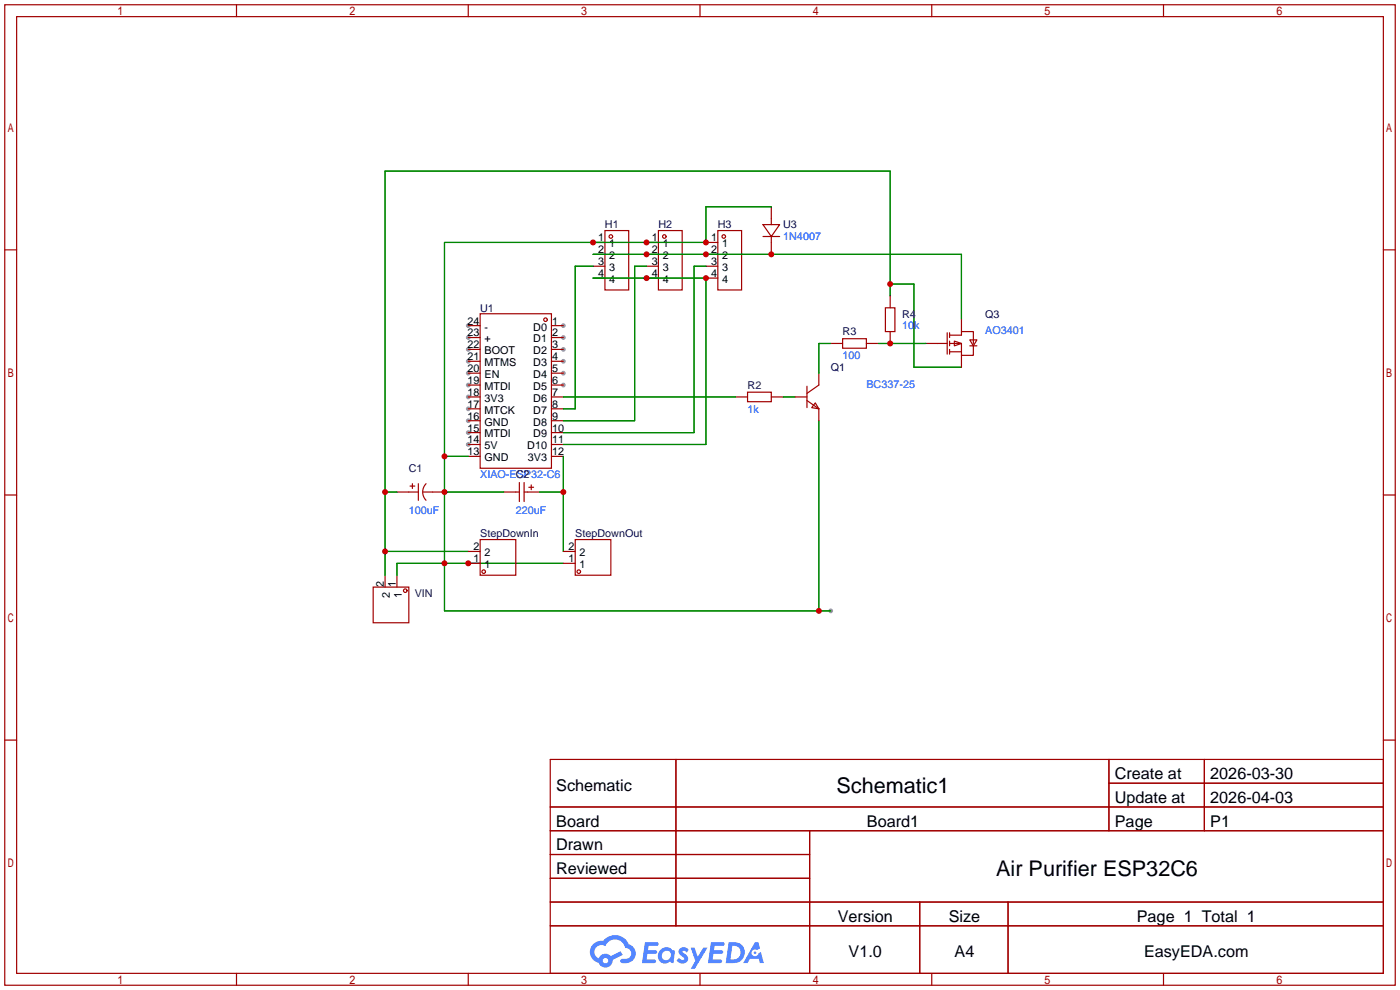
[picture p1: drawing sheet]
<svg xmlns="http://www.w3.org/2000/svg" width="299mm" height="212mm" viewBox="0 0 299 212" stroke-linecap="round" stroke-linejoin="round" font-family="sans-serif">
<g fill="#999">
<circle cx="120.4" cy="69.6" r=".51"/>
<circle cx="120.4" cy="72.1" r=".51"/>
<circle cx="120.4" cy="74.7" r=".51"/>
<circle cx="120.4" cy="77.2" r=".51"/>
<circle cx="120.4" cy="79.8" r=".51"/>
<circle cx="120.4" cy="82.3" r=".51"/>
<circle cx="100.1" cy="95" r=".51"/>
<circle cx="100.1" cy="92.5" r=".51"/>
<circle cx="100.1" cy="89.9" r=".51"/>
<circle cx="100.1" cy="87.4" r=".51"/>
<circle cx="100.1" cy="84.8" r=".51"/>
<circle cx="100.1" cy="82.3" r=".51"/>
<circle cx="100.1" cy="79.8" r=".51"/>
<circle cx="100.1" cy="77.2" r=".51"/>
<circle cx="100.1" cy="74.7" r=".51"/>
<circle cx="100.1" cy="72.1" r=".51"/>
<circle cx="100.1" cy="69.6" r=".51"/>
<circle cx="177.5" cy="130.6" r=".51"/>
</g>
<g fill="none" stroke="#a10000" stroke-width=".25">
<path d="M1 1h297.2v209.6h-297.2zM3.6 3.6h292.1v204.4h-292.1zM50.5 1v2.6M100.1 1v2.6M149.6 1v2.6M199.1 1v2.6M248.7 1v2.6M1 53.4h2.6M295.7 53.4h2.5M1 105.8h2.6M295.7 105.8h2.5M1 158.2h2.6"/>
<path d="M295.7 158.2h2.5M117.6 162.3h178.1v45.7h-178.1zM117.6 172.5h178.1M117.6 177.5h178.1M144.5 162.3v35.6M173 177.5v30.5M237 162.3v15.2M237 167.4h58.7M257.4 162.3v15.2M117.6 182.6h55.4M117.6 192.8h178.1M117.6 187.7h55.4"/>
<path d="M117.6 197.9h178.1M196.6 192.8v15.2M215.4 192.8v15.2M50.5 208v2.6M100.1 208v2.6M149.6 208v2.6M199.1 208v2.6M248.7 208v2.6"/>
</g>
<g fill="#5487ff">
<path d="M145.3 202.7a1.3 1.3 0 0 1 1.9 .3l-.4 .6a.54 .54 0 0 0-.9-.2l.1 .2a1.34 1.34 0 0 1 .9 1.8 1.47 1.47 0 0 1-2.3-.1l.5-.6 .8 .5a.31 .31 0 0 0 .4-.3 .31 .31 0 0 0-.3-.4 1.12 1.12 0 0 1-.7-1.8z"/>
<path d="M147.6 202.5h.9l.6 2 1.2-2h.9l-2.7 4.6h-.9l1-1.7z"/>
<path d="M137.8 201.4h1.7a1.31 1.31 0 0 1 1.2 .2 .4 .4 0 0 1-.3 .5l-1.8 .1-.1 .9h1.6a.4 .4 0 0 1 .4 .4 .4 .4 0 0 1-.5 .4h-1.6l-.2 1.2h1.4a.46 .46 0 0 1 .5 0 .46 .46 0 0 1 .1 .5l-.4 .2h-2.6z"/>
<path d="M151.9 201.4h1.7a1.32 1.32 0 0 1 1.2 .2 .39 .39 0 0 1-.3 .5l-1.8 .1-.1 .9h1.6a.4 .4 0 0 1 .4 .4 .4 .4 0 0 1-.4 .4h-1.7l-.2 1.2h1.4a.46 .46 0 0 1 .5 0 .46 .46 0 0 1 .1 .5l-.4 .2h-2.6z"/>
<path d="M161.3 201.4h.8l.3 1.3-.6 .4a.75 .75 0 0 0-1.1 .3 .75 .75 0 0 0 .5 1 .75 .75 0 0 0 .9-.7l.5-.2 .6 2.3h-.8l-.3-.9h-1.8l-.5 .9h-1z"/>
<path d="M155.7 201.4l-.6 4.4h1.5a2.27 2.27 0 0 0 2.6-2.2 2.27 2.27 0 0 0-2.7-2.2zM156.5 202.1a1.5 1.5 0 0 1 1.8 1.6 1.5 1.5 0 0 1-1.9 1.4h-.3z"/>
<path d="M141.2 203a1.6 1.6 0 0 0-.3 2.3 1.6 1.6 0 0 0 2.3 .2l.7 .3 .3-2.4-.1-.3-.5-.1a1.58 1.58 0 0 0-2.4 0zM141.8 203.5a.98 .98 0 0 1 1.6 .4 .98 .98 0 0 1-1.1 1.3 .94 .94 0 0 1-.9-.7 .94 .94 0 0 1 .4-1z"/>
<path d="M126.8 201.8a2.37 2.37 0 0 0 1.1 4 1.54 1.54 0 0 0 1.8 1 1.54 1.54 0 0 0 1.2-1.6l2.2-1.1-.5-.8-2 1a1.57 1.57 0 0 0-2.7 .5 1.5 1.5 0 0 1-.7-2.1 1.5 1.5 0 0 1 2.2-.5 2.23 2.23 0 0 1 2.3-1.4 2.23 2.23 0 0 1 2 1.8 1.16 1.16 0 0 1 1.2 1.1 1.16 1.16 0 0 1-1.1 1.2h-.7a.47 .47 0 0 0-.5 .4 .47 .47 0 0 0 .4 .5 2.17 2.17 0 0 0 2.5-.9 2.17 2.17 0 0 0-.3-2.7l-.8-.4a3.2 3.2 0 0 0-5.5-.7l-1.1 .1zM128.8 205.3a.6 .6 0 0 1 1.2 0 .6 .6 0 0 1-1.2 0z"/>
<circle cx="161.4" cy="203.6" r=".28"/>
</g>
<g fill="none" stroke="#a10000" stroke-width=".25">
<path d="M126.7 51.8h2.6M126.7 54.4h2.6M126.7 56.9h2.6M126.7 59.4h2.6M129.3 49.3h5.1v12.7h-5.1zM138.2 51.8h2.5M138.2 54.4h2.5M138.2 56.9h2.5M138.2 59.4h2.5M140.7 49.3h5.1v12.7h-5.1zM150.9 51.8h2.5M150.9 54.4h2.5"/>
<path d="M150.9 56.9h2.5M150.9 59.4h2.5M153.4 49.3h5.1v12.7h-5.1zM163.1 48h3.5l-1.8 2.5zM163.1 50.5h3.5M164.8 44.2v3.8M164.8 50.5v3.9M100.1 69.6h2.5M100.1 72.1h2.5M100.1 74.7h2.5M100.1 77.2h2.5M100.1 79.8h2.5"/>
<path d="M102.6 67.1h15.3v33h-15.3zM117.9 69.6h2.5M117.9 72.1h2.5M117.9 74.7h2.5M117.9 77.2h2.5M117.9 79.8h2.5M175 79.8v2.5l-2.5 1.8M177.5 73.4h2.6M180.1 72.4h5.1v2h-5.1zM185.2 73.4h2.5M189.2 65.8h2.1v5.1h-2.1zM190.2 63.2v2.6"/>
<path d="M190.2 70.9v2.5M197.9 73.4h4.5M202.4 71.1v4.6M202.9 71.6h2.6v-.7h2.5v2.5M202.9 73.4h2.6v2.5M202.9 75.2h2.6M202.9 71.1v1M202.9 72.9v1M202.9 74.7v1M204 72.9l1.5 .5-1.5 .5zM205.5 68.3v2.6M205.5 75.9v2.6"/>
<path d="M207.3 72.6h1.5l-.8 1.3zM207.3 73.9h1.5M208 73.9v2h-2.5M100.1 82.3h2.5M100.1 84.8h2.5M100.1 87.4h2.5M100.1 89.9h2.5M100.1 92.5h2.5M100.1 95h2.5M100.1 97.5h2.5M117.9 82.3h2.5M117.9 84.8h2.5"/>
<path d="M117.9 87.4h2.5M117.9 89.9h2.5M117.9 92.5h2.5M117.9 95h2.5M117.9 97.5h2.5M157.2 84.8h2.6M159.8 83.8h5v2.1h-5zM164.8 84.8h2.6M169.9 84.8h2.6M172.5 82.5v4.6M172.5 85.6l2.5 1.8M174.2 86.1l.8 1.3-1.5-.3z"/>
<path d="M175 87.4v2.5M84.8 105.2h4.6M87.6 103.9h1M88.1 103.4v1M89.4 103.4v3.5M90.4 105.2h4.6M91.1 103.4a2.54 2.54 0 0 0-.1 3.5M100.1 117.9h2.5M102.6 115.3h7.6v7.6h-7.6zM107.7 105.2h3.3M111 103.1v4.1M112 105.2h3.3"/>
<path d="M112 103.1v4.1M113 104.1h1M113.5 103.6v1M120.4 117.9h2.5M122.9 115.3h7.7v7.6h-7.7zM79.8 125.5h7.6v7.6h-7.6zM82.3 122.9v2.6M84.8 122.9v2.6M100.1 120.4h2.5M120.4 120.4h2.5"/>
<circle cx="130.6" cy="50.5" r=".38"/>
<circle cx="142" cy="50.5" r=".38"/>
<circle cx="154.7" cy="50.5" r=".38"/>
<circle cx="116.6" cy="68.3" r=".38"/>
<circle cx="86.6" cy="126.2" r=".38"/>
<circle cx="103.4" cy="122.2" r=".38"/>
<circle cx="123.7" cy="122.2" r=".38"/>
</g>
<g fill="none" stroke="#008700" stroke-width=".25">
<path d="M126.7 59.4h24.2v35.6h-30.5M126.7 56.9h-3.8v30.5h-2.5M126.7 54.4h78.8v13.9M138.2 56.9h-2.6v33h-15.2M150.9 56.9h-2.6v35.6h-27.9M164.8 44.2h-13.9v7.6h-55.9v78.8h82.5M177.5 73.4h-2.5v6.4M187.7 73.4h10.2M190.2 63.2v-26.6h-107.9v86.3M190.2 60.7h5.1v17.8h10.2M95 97.5h5.1M120.4 97.5v20.4"/>
<path d="M120.4 84.8h36.8M167.4 84.8h2.5M175 89.9v40.7M82.3 105.2h2.5M82.3 117.9h17.8M95 105.2h12.7M115.3 105.2h5.1M120.4 120.4h-35.6v2.5"/>
</g>
<g fill="#c00">
<circle cx="120.4" cy="105.2" r=".63"/>
<circle cx="138.2" cy="51.8" r=".63"/>
<circle cx="126.7" cy="51.8" r=".63"/>
<circle cx="95" cy="97.5" r=".63"/>
<circle cx="95" cy="105.2" r=".63"/>
<circle cx="95" cy="120.4" r=".63"/>
<circle cx="100.1" cy="120.4" r=".63"/>
<circle cx="175" cy="130.6" r=".63"/>
<circle cx="150.9" cy="51.8" r=".63"/>
<circle cx="138.2" cy="59.4" r=".63"/>
<circle cx="150.9" cy="59.4" r=".63"/>
<circle cx="138.2" cy="54.4" r=".63"/>
<circle cx="150.9" cy="54.4" r=".63"/>
<circle cx="164.8" cy="54.4" r=".63"/>
<circle cx="82.3" cy="117.9" r=".63"/>
<circle cx="82.3" cy="105.2" r=".63"/>
<circle cx="190.2" cy="60.7" r=".63"/>
<circle cx="190.2" cy="73.4" r=".63"/>
</g>
<g font-size="4.6">
<text x="178.8" y="169.4">Schematic1</text>
<text x="212.9" y="187.2">Air Purifier ESP32C6</text>
</g>
<g font-size="3.5">
<text x="238.3" y="166.5">Create at</text>
<text x="258.7" y="166.5">2026-03-30</text>
<text x="118.9" y="169.1">Schematic</text>
<text x="238.3" y="171.6">Update at</text>
<text x="258.7" y="171.6">2026-04-03</text>
<text x="118.9" y="176.7">Board</text>
<text x="185.3" y="176.7">Board1</text>
<text x="238.3" y="176.7">Page</text>
<text x="258.7" y="176.7">P1</text>
<text x="118.9" y="181.8">Drawn</text>
<text x="118.9" y="186.8">Reviewed</text>
<text x="179.1" y="197">Version</text>
<text x="202.8" y="197">Size</text>
<text x="243" y="197">Page 1 Total 1</text>
<text x="181.4" y="204.6">V1.0</text>
<text x="204" y="204.6">A4</text>
<text x="244.5" y="204.6">EasyEDA.com</text>
</g>
<g font-size="2.3">
<text x="127.9" y="51.6">1</text>
<text x="130.2" y="52.9">1</text>
<text x="139.3" y="51.6">1</text>
<text x="141.7" y="52.9">1</text>
<text x="152" y="51.6">1</text>
<text x="154.4" y="52.9">1</text>
<text x="127.9" y="54.1">2</text>
<text x="127.9" y="56.7">3</text>
<text x="127.9" y="59.2">4</text>
<text x="130.2" y="55.4">2</text>
<text x="130.2" y="57.9">3</text>
<text x="139.3" y="54.1">2</text>
<text x="139.3" y="56.7">3</text>
<text x="139.3" y="59.2">4</text>
<text x="141.7" y="55.4">2</text>
<text x="141.7" y="57.9">3</text>
<text x="152" y="54.1">2</text>
<text x="152" y="56.7">3</text>
<text x="152" y="59.2">4</text>
<text x="154.4" y="55.4">2</text>
<text x="154.4" y="57.9">3</text>
<text x="130.2" y="60.5">4</text>
<text x="141.7" y="60.5">4</text>
<text x="154.4" y="60.5">4</text>
<text x="99.9" y="71.9">23</text>
<text x="99.9" y="69.4">24</text>
<text x="103.6" y="70.6">-</text>
<text x="114" y="70.6">D0</text>
<text x="118" y="69.4">1</text>
<text x="118" y="71.9">2</text>
<text x="99.9" y="77">21</text>
<text x="99.9" y="74.4">22</text>
<text x="103.6" y="75.7">BOOT</text>
<text x="103.6" y="73.2">+</text>
<text x="114" y="73.2">D1</text>
<text x="114" y="75.7">D2</text>
<text x="118" y="74.4">3</text>
<text x="118" y="77">4</text>
<text x="99.9" y="82.1">19</text>
<text x="99.9" y="79.5">20</text>
<text x="103.6" y="83.3">MTDI</text>
<text x="103.6" y="80.8">EN</text>
<text x="103.6" y="78.3">MTMS</text>
<text x="114" y="78.3">D3</text>
<text x="114" y="80.8">D4</text>
<text x="114" y="83.3">D5</text>
<text x="118" y="79.5">5</text>
<text x="118" y="82.1">6</text>
<text x="99.9" y="89.7">16</text>
<text x="99.9" y="87.1">17</text>
<text x="99.9" y="84.6">18</text>
<text x="103.6" y="88.4">MTCK</text>
<text x="103.6" y="85.9">3V3</text>
<text x="114" y="85.9">D6</text>
<text x="114" y="88.4">D7</text>
<text x="118" y="84.6">7</text>
<text x="118" y="87.1">8</text>
<text x="118" y="89.7">9</text>
<text x="99.9" y="94.8">14</text>
<text x="99.9" y="92.2">15</text>
<text x="103.6" y="93.5">MTDI</text>
<text x="103.6" y="91">GND</text>
<text x="114" y="91">D8</text>
<text x="114" y="93.5">D9</text>
<text x="118" y="92.2">10</text>
<text x="118" y="94.8">11</text>
<text x="99.9" y="97.3">13</text>
<text x="103.6" y="98.6">GND</text>
<text x="103.6" y="96">5V</text>
<text x="112.7" y="96">D10</text>
<text x="112.8" y="98.6">3V3</text>
<text x="118" y="97.3">12</text>
<text x="101.2" y="117.6">2</text>
<text x="103.6" y="118.9">2</text>
<text x="121.5" y="117.6">2</text>
<text x="123.9" y="118.9">2</text>
<text x="82.1" y="125.3" transform="rotate(-90 82.1 125.3)">2</text>
<text x="84.6" y="125.3" transform="rotate(-90 84.6 125.3)">1</text>
<text x="101.2" y="120.2">1</text>
<text x="103.6" y="121.4">1</text>
<text x="121.5" y="120.2">1</text>
<text x="123.9" y="121.4">1</text>
<text x="83.3" y="127.7" transform="rotate(-90 83.3 127.7)">2</text>
<text x="85.9" y="127.7" transform="rotate(-90 85.9 127.7)">1</text>
</g>
<g font-size="2.3" fill="#000080">
<text x="129.3" y="48.8">H1</text>
<text x="140.7" y="48.8">H2</text>
<text x="153.4" y="48.8">H3</text>
<text x="167.4" y="48.8">U3</text>
<text x="102.6" y="66.6">U1</text>
<text x="180.1" y="71.7">R3</text>
<text x="192.8" y="67.9">R4</text>
<text x="210.6" y="67.9">Q3</text>
<text x="159.8" y="83.1">R2</text>
<text x="177.5" y="79.3">Q1</text>
<text x="87.4" y="100.9">C1</text>
<text x="110.2" y="102.2">C2</text>
<text x="102.6" y="114.9">StepDownIn</text>
<text x="122.9" y="114.9">StepDownOut</text>
<text x="88.6" y="127.6">VIN</text>
</g>
<g font-size="2.3" fill="#00f">
<text x="167.4" y="51.4">1N4007</text>
<text x="192.8" y="70.4">10k</text>
<text x="210.6" y="71.4">AO3401</text>
<text x="180.1" y="76.8">100</text>
<text x="185.2" y="82.8">BC337-25</text>
<text x="159.8" y="88.2">1k</text>
<text x="102.6" y="102.2">XIAO-ESP32-C6</text>
<text x="87.4" y="109.8">100uF</text>
<text x="110.2" y="109.8">220uF</text>
</g>
</svg>
